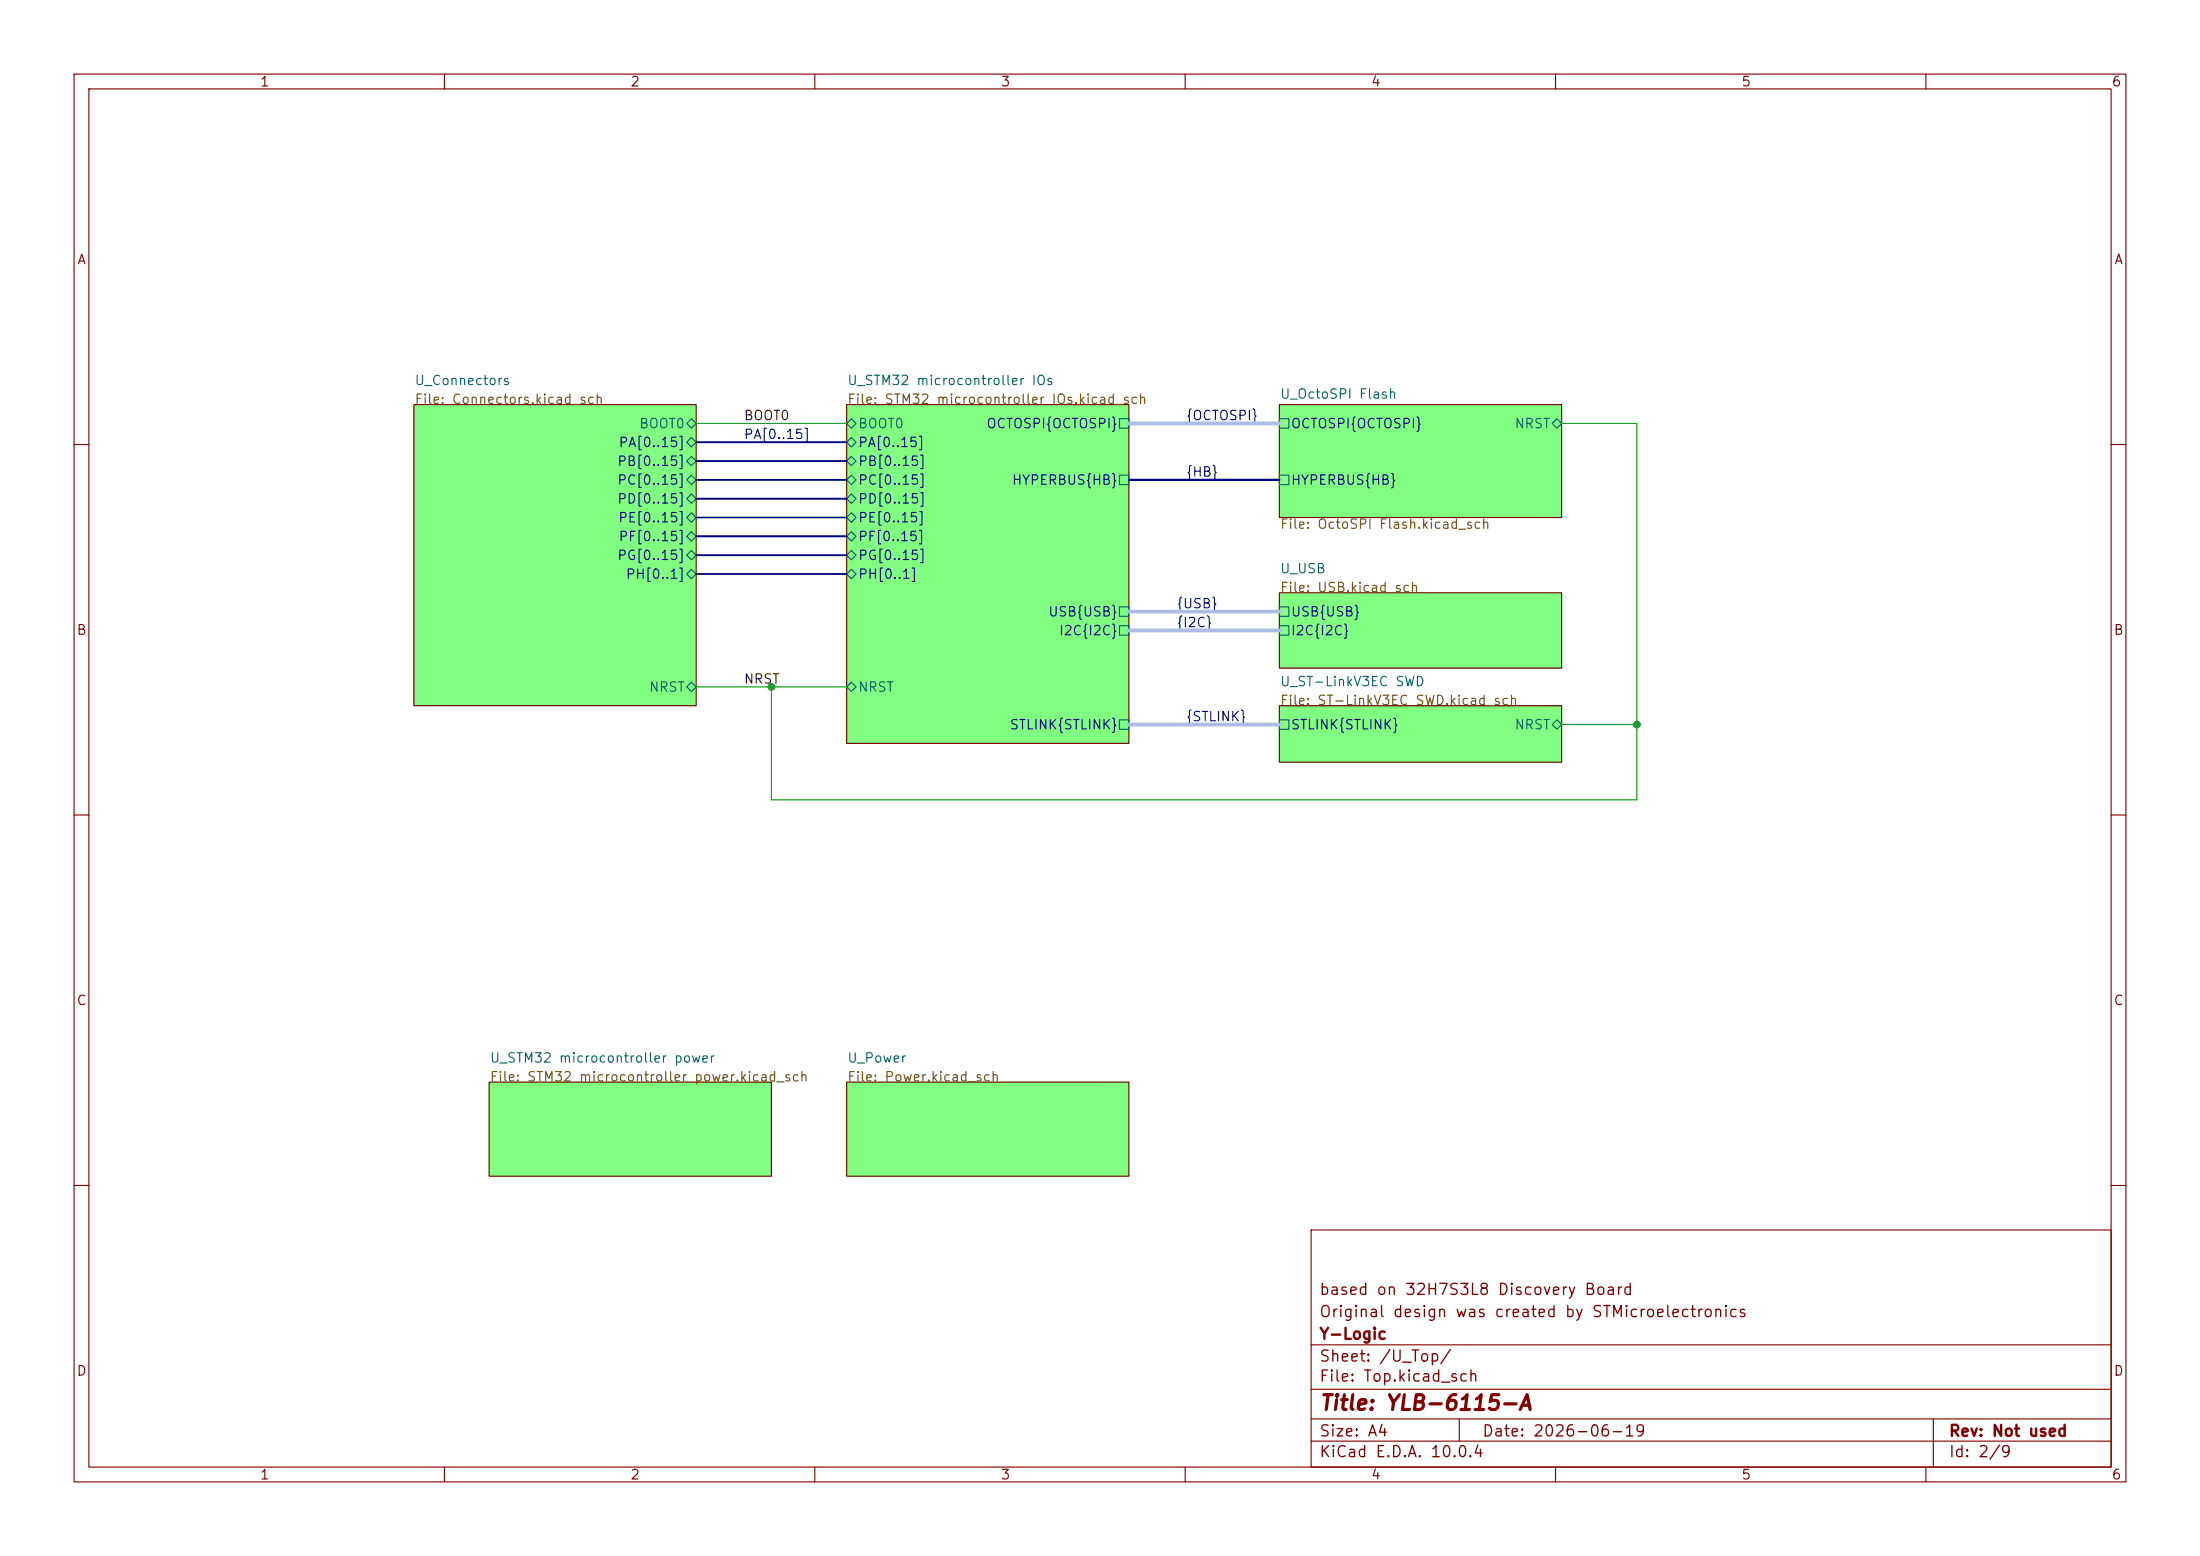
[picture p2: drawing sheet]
<svg xmlns="http://www.w3.org/2000/svg" width="297mm" height="210mm" viewBox="0 0 297 210" stroke-linecap="round" stroke-linejoin="round" font-family="sans-serif">
<g fill="none" stroke="#840000" stroke-width=".15">
<path d="M10 10h277v190h-277zM12 12h273v186h-273zM60 10v2M110 10v2M160 10v2M210 10v2M260 10v2M10 60h2M285 60h2M10 110h2M285 110h2M10 160h2"/>
<path d="M177 166h108v32h-108zM285 160h2M60 198v2M110 198v2M160 198v2M177 194.5h108M177 191.5h108M177 187.5h108M177 181.5h108M197 191.5v3M210 198v2M260 198v2"/>
<path d="M261 191.5v6.5"/>
</g>
<g fill="#80ff80" stroke="#80ff80" stroke-width=".14">
<path d="M55.9 54.6h38.1v40.7h-38.1z"/>
<path d="M114.3 146.1h38.1v12.7h-38.1z"/>
<path d="M172.7 80h38.1v10.2h-38.1z"/>
<path d="M172.7 54.6h38.1v15.3h-38.1z"/>
<path d="M114.3 54.6h38.1v45.7h-38.1z"/>
<path d="M172.7 95.3h38.1v7.6h-38.1z"/>
<path d="M66 146.1h38.1v12.7h-38.1z"/>
</g>
<path d="M55.9 54.6h38.1v40.7h-38.1zM114.3 54.6h38.1v45.7h-38.1zM172.7 54.6h38.1v15.3h-38.1zM172.7 80h38.1v10.2h-38.1zM172.7 95.3h38.1v7.6h-38.1zM66 146.1h38.1v12.7h-38.1zM114.3 146.1h38.1v12.7h-38.1z" fill="none" stroke="#800000" stroke-width=".15"/>
<g fill="none" stroke="#006464" stroke-width=".15">
<path d="M92.7 57.2l.6-.7 .7 .7-.7 .6zM92.7 59.7l.6-.6 .7 .6-.7 .6zM114.3 57.2l.6-.7 .7 .7-.7 .6zM114.3 59.7l.6-.6 .7 .6-.7 .6zM151.1 56.5h1.3v1.3h-1.3zM172.7 56.5h1.3v1.3h-1.3zM209.5 57.2l.7-.7 .6 .7-.6 .6zM92.7 62.2l.6-.6 .7 .6-.7 .7zM92.7 64.8l.6-.7 .7 .7-.7 .6zM92.7 67.3l.6-.6 .7 .6-.7 .6zM92.7 69.9l.6-.7 .7 .7-.7 .6zM92.7 77.5l.6-.7 .7 .7-.7 .6z"/>
<path d="M93.3 71.8l.7 .6-.7 .6-.6-.6zM93.3 74.3l.7 .6-.7 .7-.6-.7zM114.3 62.2l.6-.6 .7 .6-.7 .7zM114.3 64.8l.6-.7 .7 .7-.7 .6zM114.3 67.3l.6-.6 .7 .6-.7 .6zM114.3 69.9l.6-.7 .7 .7-.7 .6zM114.3 72.4l.6-.6 .7 .6-.7 .6zM114.3 77.5l.6-.7 .7 .7-.7 .6zM114.9 74.3l.7 .6-.7 .7-.6-.7zM151.1 64.1h1.3v1.3h-1.3zM172.7 64.1h1.3v1.3h-1.3zM92.7 92.7l.6-.6 .7 .6-.7 .6z"/>
<path d="M114.3 92.7l.6-.6 .7 .6-.7 .6zM151.1 81.9h1.3v1.3h-1.3zM151.1 84.5h1.3v1.2h-1.3zM151.1 97.2h1.3v1.2h-1.3zM172.7 81.9h1.3v1.3h-1.3zM172.7 84.5h1.3v1.2h-1.3zM172.7 97.2h1.3v1.2h-1.3zM209.5 97.8l.7-.6 .6 .6-.6 .6z"/>
</g>
<path d="M152.4 57.2h20.3M152.4 85.1h20.3M152.4 82.6h20.3M152.4 97.8h20.3" fill="none" stroke="#adbce7" stroke-width=".51"/>
<path d="M94 59.7h20.3M94 74.9h20.3M94 77.5h20.3M94 67.3h20.3M94 64.8h20.3M94 62.2h20.3M94 72.4h20.3M94 69.9h20.3" fill="none" stroke="#000084" stroke-width=".25"/>
<path d="M152.4 64.8h20.3" fill="none" stroke="#000084" stroke-width=".3"/>
<path d="M94 57.2h20.3M210.8 57.2h10.2v50.8h-116.9v-15.3M94 92.7h20.3M210.8 97.8h10.2" fill="none" stroke="#009600" stroke-width=".15"/>
<g fill="#009600" stroke="#009600" stroke-width=".14">
<circle cx="104.1" cy="92.7" r=".46"/>
<circle cx="221" cy="97.8" r=".46"/>
</g>
<text font-size="2" fill="#840000" x="178" y="190.8">Title: YLB-6115-A</text>
<g font-size="1.5" fill="#840000">
<text x="178" y="178.2">Original design was created by STMicroelectronics</text>
<text x="178" y="175.2">based on 32H7S3L8 Discovery Board</text>
<text x="178" y="184.2">Sheet: /U_Top/</text>
<text x="178" y="181.2">Y-Logic</text>
<text x="178" y="186.9">File: Top.kicad_sch</text>
<text x="178" y="197.1">KiCad E.D.A. 10.0.4</text>
<text x="178" y="194.3">Size: A4</text>
<text x="200" y="194.3">Date: 2026-06-19</text>
<text x="263" y="194.3">Rev: Not used</text>
<text x="263" y="197.1">Id: 2/9</text>
</g>
<g font-size="1.3" fill="#840000">
<text x="35" y="12">1</text>
<text x="85" y="12">2</text>
<text x="135" y="12">3</text>
<text x="185" y="12">4</text>
<text x="235" y="12">5</text>
<text x="285" y="12">6</text>
<text x="10.3" y="36">A</text>
<text x="285.3" y="36">A</text>
<text x="10.3" y="86">B</text>
<text x="285.3" y="86">B</text>
<text x="10.3" y="136">C</text>
<text x="285.3" y="136">C</text>
<text x="10.3" y="186">D</text>
<text x="285.3" y="186">D</text>
<text x="35" y="200">1</text>
<text x="85" y="200">2</text>
<text x="135" y="200">3</text>
<text x="185" y="200">4</text>
<text x="235" y="200">5</text>
<text x="285" y="200">6</text>
</g>
<g font-size="1.3" fill="#006464">
<text x="55.9" y="52.3">U_Connectors</text>
<text x="114.3" y="52.3">U_STM32 microcontroller IOs</text>
<text x="86.2" y="58.1">BOOT0</text>
<text x="115.8" y="58.1">BOOT0</text>
<text x="172.7" y="54.1">U_OctoSPI Flash</text>
<text x="204.4" y="58.1">NRST</text>
<text x="172.7" y="77.7">U_USB</text>
<text x="87.5" y="93.7">NRST</text>
<text x="115.8" y="93.7">NRST</text>
<text x="172.7" y="92.9">U_ST-LinkV3EC SWD</text>
<text x="204.4" y="98.8">NRST</text>
<text x="66" y="143.7">U_STM32 microcontroller power</text>
<text x="114.3" y="143.7">U_Power</text>
</g>
<g font-size="1.3" fill="#725600">
<text x="55.9" y="54.8">File: Connectors.kicad_sch</text>
<text x="114.3" y="54.8">File: STM32 microcontroller IOs.kicad_sch</text>
<text x="172.7" y="71.7">File: OctoSPI Flash.kicad_sch</text>
<text x="172.7" y="80.2">File: USB.kicad_sch</text>
<text x="172.7" y="95.5">File: ST-LinkV3EC SWD.kicad_sch</text>
<text x="66" y="146.3">File: STM32 microcontroller power.kicad_sch</text>
<text x="114.3" y="146.3">File: Power.kicad_sch</text>
</g>
<g font-size="1.3" fill="#0f0f0f">
<text x="100.3" y="57">BOOT0</text>
<text x="100.3" y="92.6">NRST</text>
</g>
<g font-size="1.3" fill="#000084">
<text x="100.3" y="59.6">PA[0..15]</text>
<text x="133.1" y="58.1">OCTOSPI{OCTOSPI}</text>
<text x="160" y="57">{OCTOSPI}</text>
<text x="174.2" y="58.1">OCTOSPI{OCTOSPI}</text>
<text x="83.2" y="63.2">PB[0..15]</text>
<text x="83.2" y="65.7">PC[0..15]</text>
<text x="83.4" y="60.7">PA[0..15]</text>
<text x="115.8" y="60.7">PA[0..15]</text>
<text x="115.8" y="63.2">PB[0..15]</text>
<text x="115.8" y="65.7">PC[0..15]</text>
<text x="136.5" y="65.7">HYPERBUS{HB}</text>
<text x="160" y="64.6">{HB}</text>
<text x="174.2" y="65.7">HYPERBUS{HB}</text>
<text x="83.2" y="68.3">PD[0..15]</text>
<text x="83.4" y="70.8">PE[0..15]</text>
<text x="115.8" y="68.3">PD[0..15]</text>
<text x="115.8" y="70.8">PE[0..15]</text>
<text x="83.2" y="75.9">PG[0..15]</text>
<text x="83.4" y="73.4">PF[0..15]</text>
<text x="115.8" y="73.4">PF[0..15]</text>
<text x="115.8" y="75.9">PG[0..15]</text>
<text x="84.4" y="78.4">PH[0..1]</text>
<text x="115.8" y="78.4">PH[0..1]</text>
<text x="141.4" y="83.5">USB{USB}</text>
<text x="158.7" y="82.4">{USB}</text>
<text x="174.2" y="83.5">USB{USB}</text>
<text x="142.9" y="86.1">I2C{I2C}</text>
<text x="158.7" y="85">{I2C}</text>
<text x="174.2" y="86.1">I2C{I2C}</text>
<text x="136.2" y="98.8">STLINK{STLINK}</text>
<text x="160" y="97.7">{STLINK}</text>
<text x="174.2" y="98.8">STLINK{STLINK}</text>
</g>
</svg>
